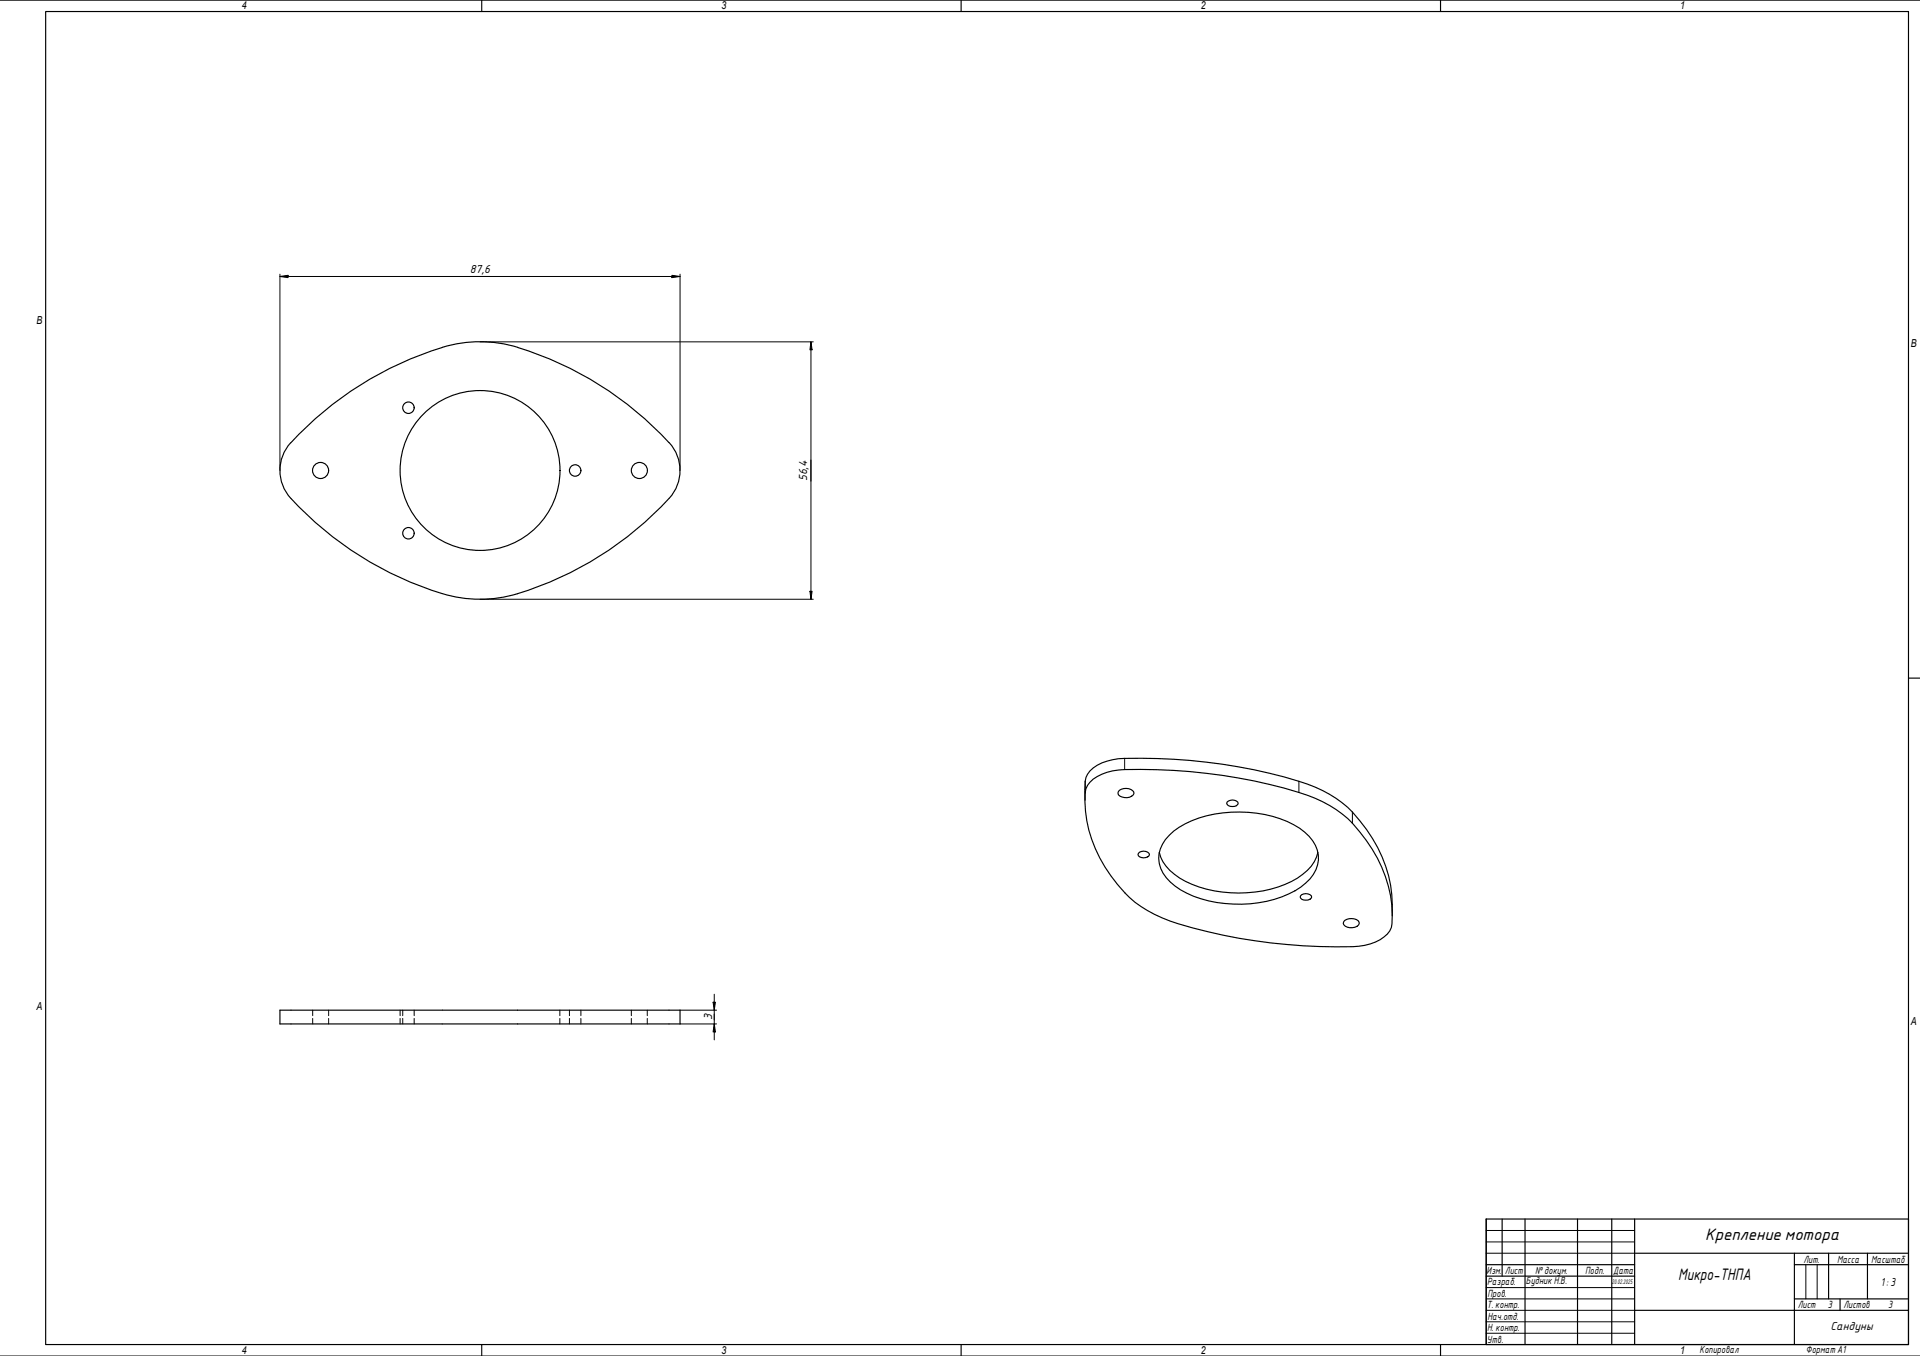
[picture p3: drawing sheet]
<svg xmlns="http://www.w3.org/2000/svg" width="841mm" height="594mm" viewBox="0 0 841 594" stroke-linecap="round" stroke-linejoin="round" font-family="sans-serif">
<g fill="none" stroke="#000" stroke-width=".51">
<path d="M127.4 193.9a18 18 0 0 0 0 24.4M127.4 193.9a148.4 148.4 0 0 1 71.8-43.1 58.1 58.1 0 0 1 33.9 3.5 150 150 0 0 1 60 39.7M293.1 193.9a18 18 0 0 1 0 24.4M127.4 218.4a147.6 147.6 0 0 0 71.8 43 58.7 58.7 0 0 0 33.8-3.4 150 150 0 0 0 60.1-39.6M475.2 350.6v-4.9a10.3 10.3 0 0 1 7.5-11.5 28.2 28.2 0 0 1 9.9-1.9 238.2 238.2 0 0 1 80 11.2 49.7 49.7 0 0 1 26 19.9 57.8 57.8 0 0 1 11.3 37.9M477.5 342.7a21.3 21.3 0 0 1 15.1-5.5 238.2 238.2 0 0 1 80 11.2 49.4 49.4 0 0 1 25.9 19.8 54 54 0 0 1 11 38.1 14.6 14.6 0 0 1-11.8 7.9 185.9 185.9 0 0 1-41.1-1.1 207.5 207.5 0 0 1-47.6-11 47.7 47.7 0 0 1-22.4-18.4 53.5 53.5 0 0 1-10.9-38.2zM490.3 346.2a4.8 4.8 0 0 1 6.3 .8 2.42 2.42 0 0 1-3 2.5 3.8 3.8 0 0 1-3.9-2zM537.5 351.4a3.1 3.1 0 0 1 4.9 .6 2.95 2.95 0 0 1-5.1 0zM499.2 373.4a3 3 0 0 1 4.3 1 2.88 2.88 0 0 1-5 0zM507.8 373.5a21.8 21.8 0 0 0 14.4 13.9 55 55 0 0 0 46.1-2.7 18.1 18.1 0 0 0 9-11.2M512.2 365.9a41.1 41.1 0 0 1 27.1-10.1 47.8 47.8 0 0 1 32.1 8.7 13.6 13.6 0 0 1 3.9 18.6 32.3 32.3 0 0 1-20.4 11.8 55.4 55.4 0 0 1-37.8-5 17.7 17.7 0 0 1-9.5-13.7 14 14 0 0 1 4.6-10.3zM569.7 392.4a3.1 3.1 0 0 1 4.8 .6 2.95 2.95 0 0 1-5 0z"/>
<path d="M589 403.3a4.8 4.8 0 0 1 6.3 .7 1.95 1.95 0 0 1-1.8 2.2 3.9 3.9 0 0 1-5.1-1.7zM122.6 442.6h175.3v6h-175.3z"/>
<circle cx="178.9" cy="178.6" r="2.51"/>
<circle cx="140.4" cy="206.1" r="3.5"/>
<circle cx="210.3" cy="206.1" r="35"/>
<circle cx="251.9" cy="206.1" r="2.51"/>
<circle cx="280.1" cy="206.1" r="3.5"/>
<circle cx="178.9" cy="233.6" r="2.51"/>
</g>
<g fill="none" stroke="#000" stroke-width=".44">
<path d="M137 442.6v2.4M137 446.2v2.4M144 442.6v2.4M144 446.2v2.4M175.3 442.6v2.4M175.3 446.2v2.4M176.4 442.6v2.4M176.4 446.2v2.4M181.4 442.6v2.4M181.4 446.2v2.4M245.2 442.6v2.4M245.2 446.2v2.4"/>
<path d="M249.4 442.6v2.4M249.4 446.2v2.4M254.4 442.6v2.4M254.4 446.2v2.4M276.5 442.6v2.4M276.5 446.2v2.4M283.5 442.6v2.4M283.5 446.2v2.4"/>
</g>
<path d="M492.6 332.3v4.9M475.4 342.2v4.9M569 342.3v4.9M592.4 355.8v4.9" fill="none" stroke="#000" stroke-width=".44"/>
<path d="M20 5.1h816v584h-816zM211 .1v5M421 .1v5M631 .1v5M836 297.1h5M211 589.1v5M421 589.1v5M631 589.1v5" fill="none" stroke="#000" stroke-width=".51"/>
<path d="M0 .1h841M0 594.1h841" fill="none" stroke="#000" stroke-width=".44"/>
<g fill="none" stroke="#000" stroke-width=".51">
<path d="M651 534.1h185v55h-185zM658 534.1v25M668 534.1v55M691 534.1v55M706 534.1v55M716 534.1v55M651 554.1h65M651 559.1h65M716 549.1h120M786 554.1h50M786 549.1v40M801 549.1v20"/>
<path d="M818 549.1v20M716 574.1h120M786 569.1h50M806 569.1v5"/>
</g>
<path d="M651 539.1h65M651 544.1h65M651 549.1h65M791 554.1v15M796 554.1v15M651 564.1h65M651 569.1h65M651 574.1h65M651 579.1h65M651 584.1h65" fill="none" stroke="#000" stroke-width=".44"/>
<g fill="none" stroke="#000" stroke-width=".44">
<path d="M122.6 121.1l3.6-.5v1zM122.6 121.1h175.3M122.6 120.1v86.1M294.3 120.6l3.6 .5-3.6 .5zM297.9 120.1v86.1M210.2 149.8h146M355.2 149.8l.5 3.5h-.9zM355.2 149.8v112.7M354.8 259.1h.9l-.5 3.4zM210.2 262.5h146M312.4 439.1h1l-.5 3.5zM312.9 435.6v20"/>
<path d="M297.9 442.6h16M297.9 448.6h16M312.9 448.6l.5 3.5h-1z"/>
</g>
<path d="M122.6 121.1l3.6-.5v1zM294.3 120.6l3.6 .5-3.6 .5zM355.2 149.8l.5 3.5h-.9zM354.8 259.1h.9l-.5 3.4zM312.4 439.1h1l-.5 3.5zM312.9 448.6l.5 3.5h-1z" fill="#000"/>
<g font-size="7">
<text x="747" y="543.3">Крепление мотора</text>
<text x="735.1" y="560.9">Микро-ТНПА</text>
</g>
<g font-size="4.9">
<text x="205.8" y="119.5">87,6</text>
<text x="353.5" y="210.8" transform="rotate(-90 353.5 210.8)">56,4</text>
<text x="312" y="446.8" transform="rotate(-90 312 446.8)">3</text>
<text x="823.8" y="563.2">1: 3</text>
<text x="801.8" y="582.7">Сандуны</text>
</g>
<g font-size="4.8">
<text x="106" y="4.1">4</text>
<text x="316" y="4.1">3</text>
<text x="526" y="4.1">2</text>
<text x="736" y="4.1">1</text>
<text x="16" y="142.1">B</text>
<text x="837" y="152.1">B</text>
<text x="16" y="442.6">A</text>
<text x="837" y="449.1">A</text>
<text x="106" y="593.1">4</text>
<text x="316" y="593.1">3</text>
<text x="526" y="593.1">2</text>
<text x="736" y="593.1">1</text>
</g>
<g font-size="4.4">
<text x="790" y="553.2">Лит.</text>
<text x="804.7" y="553.1">Масса</text>
<text x="819.7" y="553.1">Масштаб</text>
<text x="651.1" y="558.1">Изм.</text>
<text x="651.4" y="563.2">Разраб.</text>
<text x="659.2" y="558.1">Лист</text>
<text x="668.4" y="562.7">БудникН.В.</text>
<text x="672.5" y="558">№докум.</text>
<text x="694.4" y="558.2">Подп.</text>
<text x="706.6" y="558.2">Дата</text>
<text x="651.6" y="568.1">Пров.</text>
<text x="651.3" y="573.2">Т. контр.</text>
<text x="787.5" y="573.2">Лист</text>
<text x="800.7" y="573.1">3</text>
<text x="807.5" y="573.2">Листов</text>
<text x="827.1" y="573.1">3</text>
<text x="651.5" y="578.1">Нач.отд.</text>
<text x="651.4" y="583.2">Н. контр.</text>
<text x="651.3" y="588.2">Утв.</text>
<text x="744.5" y="592.8">Копировал</text>
<text x="791" y="592.7">Формат A1</text>
</g>
<text font-size="2.8" x="706" y="562.6">20.02.2025</text>
</svg>
